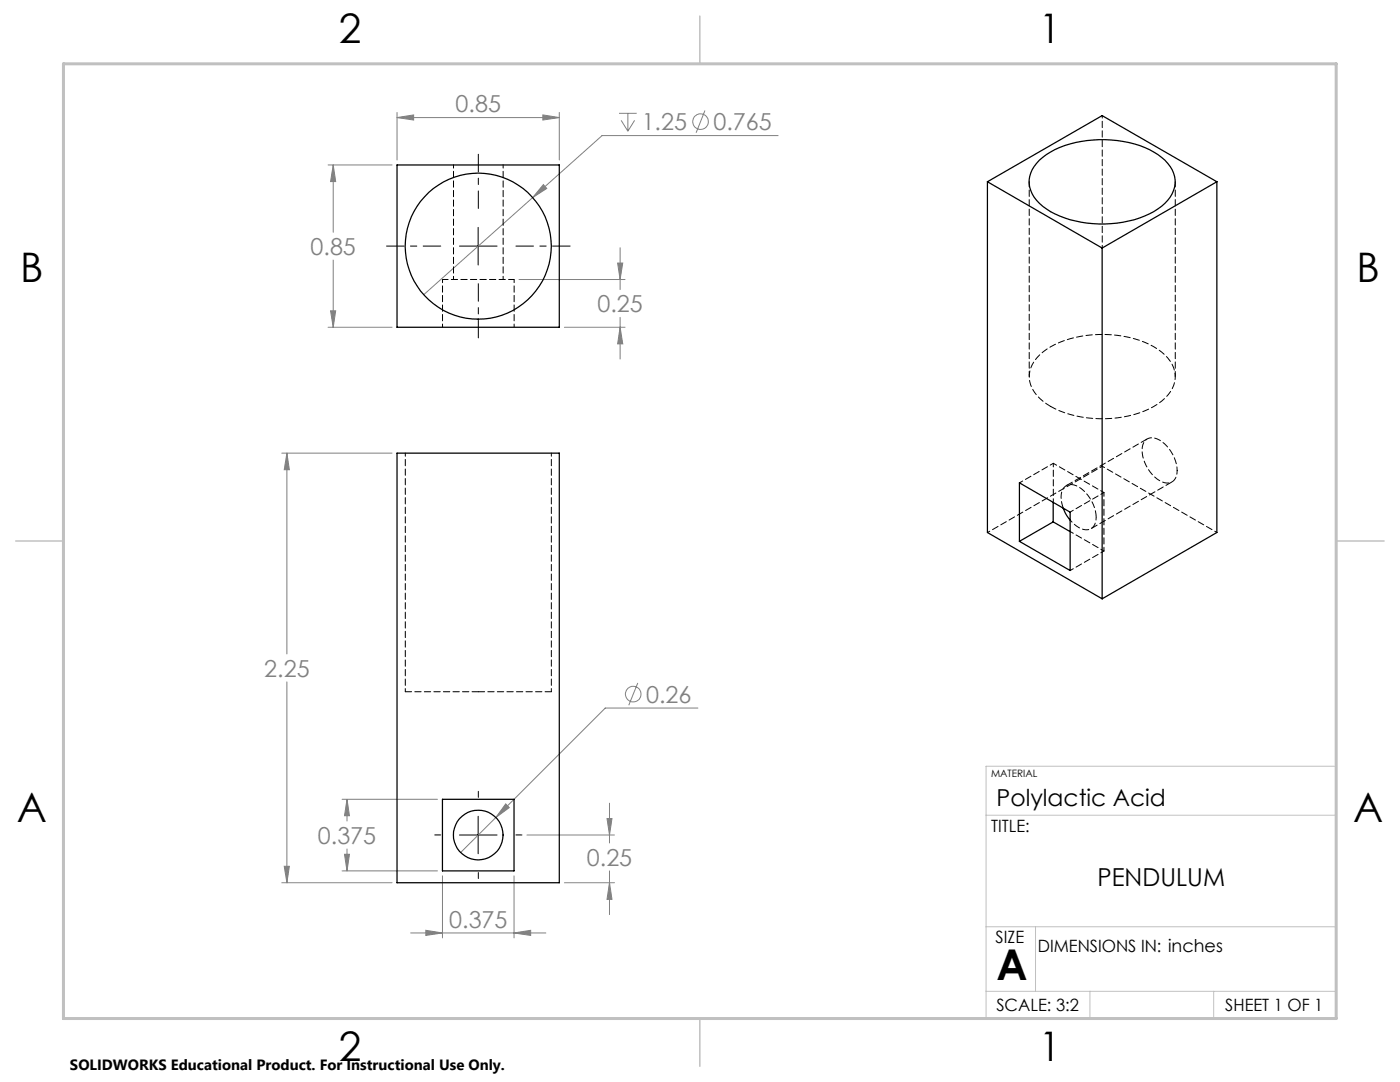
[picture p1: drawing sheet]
<svg xmlns="http://www.w3.org/2000/svg" width="279mm" height="216mm" viewBox="0 0 279 216" stroke-linecap="round" stroke-linejoin="round" font-family="sans-serif">
<g fill="none" stroke="#808080" stroke-width=".2">
<path d="M65.5 32.9h12.7M66.5 32.9v13.5M66.5 32.9l.5 3.3h-1zM79.2 22.4v9.5M79.2 23.5h32.4M79.2 23.5l3.4-.6v1.1zM108.3 22.9l3.3 .6-3.3 .5zM108.4 36.8l.7 .8-2.8 1.8zM111.6 22.4v9.5M123.5 22.6h3.6M124 24l1.3 2.2M125.3 22.6v3.6"/>
<path d="M126.6 24l-1.3 2.2M140.7 22l-1.8 4.5M155.3 27.1h-35.1l-35.6 31.7M66.5 51.9v13.4M103.6 55.8h21.1M123.3 52.5h1l-.5 3.3zM123.8 49.4v8.4M65.5 65.3h12.7M66 62h1l-.5 3.3zM112.6 65.3h12.1M123.8 63.3v8.3M123.8 65.3l.5 3.3h-1z"/>
<path d="M56.2 90.4h22M57.3 90.4v40.1M57.3 90.4l.4 3.3h-1zM57.3 136.1v40M127.3 136.3l-1.8 4.4M68.3 159.5h19M69.3 159.5v4.3M69.3 159.5l.4 3.3h-.9zM139.3 141.3h-18.5l-21.8 21.8M56.2 176.1h22M56.7 172.9h1l-.4 3.2zM68.3 173.8h19"/>
<path d="M68.8 170.5h.9l-.4 3.3zM69.3 169.4v4.4M88.3 174.8v12.3M99 163.1l-7.1 7M100.9 160.4l.7 .7-2.6 2zM102.6 174.8v12.3M105.2 166.6h17.4M112.6 176.1h10M121.1 163.3h1l-.5 3.3zM121.6 160.3v7.9M121.6 173.8v8.7M121.6 176.1l.5 3.4h-1z"/>
<path d="M82 186.2h26.9M85 185.6l3.3 .6-3.3 .5zM102.6 186.2l3.3-.6v1.1z"/>
<circle cx="139.8" cy="24.3" r="1.55"/>
<circle cx="126.4" cy="138.5" r="1.55"/>
</g>
<path d="M95.5 159.1v-1.2M88 166.6h-1.2M95.5 174.1v1.2M103 166.6h1.2" fill="none" stroke="#000" stroke-width=".2" stroke-dasharray="15.2 1.3 1.3 1.3"/>
<path d="M88 49.1h-10.9M95.5 41.6v-10.8M95.5 56.6v10.8M103 49.1h10.8" fill="none" stroke="#000" stroke-width=".2" stroke-dasharray="15.2 1.3 1.3 1.3" stroke-dashoffset="11.7"/>
<path d="M91.7 49.1h7.5M95.4 45.4v7.5M91.7 166.6h7.5M95.4 162.9v7.5" fill="none" stroke="#000" stroke-width=".2"/>
<path d="M266.7 152.9h-69.9v50.3M266.7 153.3v49.9h-240M196.8 162.7h69.9M196.8 184.9h69.9M196.8 197.8h69.9M206.7 184.9v12.9M217.5 197.8v5.4M242.2 197.8v5.4" fill="none" stroke="#c0c0c0" stroke-width=".2"/>
<path d="M139.7 3.2v9.5M3.1 107.9h9.6M266.7 107.9h9.5M139.7 203.2v9.6" fill="none" stroke="#c0c0c0" stroke-width=".3"/>
<path d="M12.7 12.7h254v190.5h-254z" fill="none" stroke="#c0c0c0" stroke-width=".6"/>
<path d="M69.3 159.5l.4 3.3h-.9zM68.8 170.5h.9l-.4 3.3zM102.6 186.2l3.3-.6v1.1zM85 185.6l3.3 .6-3.3 .5zM100.9 160.4l-1.9 2.7 2.6-2zM57.3 90.4l.4 3.3h-1zM56.7 172.9h1l-.4 3.2zM121.6 176.1l.5 3.4h-1zM121.1 163.3h1l-.5 3.3zM66.5 32.9l.5 3.3h-1zM66 62h1l-.5 3.3zM108.3 22.9l3.3 .6-3.3 .5zM79.2 23.5l3.4-.6v1.1zM123.8 65.3l.5 3.3h-1zM123.3 52.5h1l-.5 3.3zM108.4 36.8l-2.1 2.6 2.8-1.8z" fill="#808080"/>
<g fill="none" stroke="#000" stroke-width=".25">
<path d="M79.2 32.9h32.4v32.4h-32.4zM197.1 36.3l22.9 13.2M197.1 36.3l22.9-13.2 22.9 13.2M197.1 36.3v70l22.9 13.2M207.4 32a18.2 18.2 0 0 1 12-4.1 19.1 19.1 0 0 1 13.1 4.1 5.5 5.5 0 0 1 0 8.6 18.6 18.6 0 0 1-13.1 4.1 18.4 18.4 0 0 1-12-4.1 5.5 5.5 0 0 1 0-8.6zM242.9 36.3l-22.9 13.2M242.9 36.3v70l-22.9 13.2M220 49.5v70M79.2 90.4h32.4v85.7h-32.4zM203.4 96.3l10.2 5.9v11.6l-10.2-5.8zM210.2 104.1l3.4 2M210.2 100.3v3.8"/>
<path d="M210.2 104.1l-6.8 3.9M212.2 101.4l.7 1.5 .7 .9M88.3 159.5h14.3v14.3h-14.3z"/>
<circle cx="95.4" cy="49.1" r="14.6"/>
<circle cx="95.4" cy="166.6" r="5"/>
</g>
<path d="M80.9 138h14.6M95.5 138h14.5" fill="none" stroke="#000" stroke-width=".2" stroke-dasharray="1.3 .6"/>
<path d="M90.5 32.9v22.9M88.3 55.8v9.5M100.4 55.8v-22.9M102.6 55.8v9.5M80.9 90.4v47.6M210.2 92.5v7.7M210.2 92.5l-6.7 3.8M220.3 98.3l-6.7 3.9M213.6 106.1l6.7 3.9M220.3 109.9l-6.7 3.9M110 138v-47.6" fill="none" stroke="#000" stroke-width=".2" stroke-dasharray="1.3 .6" stroke-dashoffset=".6"/>
<path d="M205.4 36.3v38.8M102.6 55.8h-14.3M234.6 75.1v-38.8" fill="none" stroke="#000" stroke-width=".2" stroke-dasharray="1.3 .6" stroke-dashoffset=".2"/>
<path d="M209.7 81.1a22.8 22.8 0 0 0 20.6 0 7.7 7.7 0 0 0 4.2-5.6 6.5 6.5 0 0 0-3.4-5.8 22.5 22.5 0 0 0-18.6-1.8 10.4 10.4 0 0 0-6.8 5.5 5.8 5.8 0 0 0 2.4 6.6l1.6 1.1" fill="none" stroke="#000" stroke-width=".2" stroke-dasharray="1.3 .6" stroke-dashoffset=".1"/>
<path d="M220 23v26.5" fill="none" stroke="#000" stroke-width=".2" stroke-dasharray="1.3 .6" stroke-dashoffset=".8"/>
<path d="M220 93l-22.9 13.3M213.6 103.8a4.4 4.4 0 0 0 3.6 1.9 2.15 2.15 0 0 0 1.6-2.5M242.9 106.3l-22.9-13.3" fill="none" stroke="#000" stroke-width=".2" stroke-dasharray="1.3 .6" stroke-dashoffset=".7"/>
<path d="M229 87.6l-16.2 9.3M217.7 105.5l16.2-9.3M218.8 103.2a7.3 7.3 0 0 0-4.5-6.4 2.04 2.04 0 0 0-2.5 2.4l.4 2.2" fill="none" stroke="#000" stroke-width=".2" stroke-dasharray="1.3 .6" stroke-dashoffset="-.1"/>
<path d="M220.3 98.3l-10.1-5.8M234.9 93.9a7.3 7.3 0 0 0-4.5-6.5 2.04 2.04 0 0 0-2.5 2.4 7.3 7.3 0 0 0 4.5 6.5 2.04 2.04 0 0 0 2.5-2.4M220.3 109.9v-11.6" fill="none" stroke="#000" stroke-width=".2" stroke-dasharray="1.3 .6" stroke-dashoffset=".5"/>
<text font-size="8.5" x="198.9" y="195.5">A</text>
<g font-size="8.1">
<text x="67.6" y="8.5">2</text>
<text x="207.3" y="8.5">1</text>
<text x="4" y="56.2">B</text>
<text x="270.7" y="56.2">B</text>
<text x="3.3" y="164.1">A</text>
<text x="270" y="164.1">A</text>
<text x="67.6" y="211.7">2</text>
<text x="207.3" y="211.7">1</text>
</g>
<text font-size="4.9" x="219" y="176.8">PENDULUM</text>
<g font-size="4.7" fill="#808080">
<text x="90.9" y="22.4">0.85</text>
<text x="128.1" y="26">1.25</text>
<text x="142.4" y="26">0.765</text>
<text x="62" y="50.9">0.85</text>
<text x="119.3" y="62.3">0.25</text>
<text x="52.7" y="135">2.25</text>
<text x="129" y="140.2">0.26</text>
<text x="63.4" y="168.4">0.375</text>
<text x="117.1" y="172.7">0.25</text>
<text x="89.7" y="185.1">0.375</text>
</g>
<text font-size="4.7" x="198.9" y="160.9">Polylactic Acid</text>
<g font-size="3.4">
<text x="197.8" y="166">TITLE:</text>
<text x="198.7" y="188.1">SIZE</text>
<text x="207.1" y="189.9">DIMENSIONS IN: inches</text>
<text x="198.8" y="201.7">SCALE: 3:2</text>
<text x="244.5" y="201.7">SHEET 1 OF 1</text>
</g>
<text font-size="3" x="14" y="213.5">SOLIDWORKS Educational Product. For Instructional Use Only.</text>
<text font-size="2" x="197.8" y="155.1">MATERIAL</text>
</svg>
